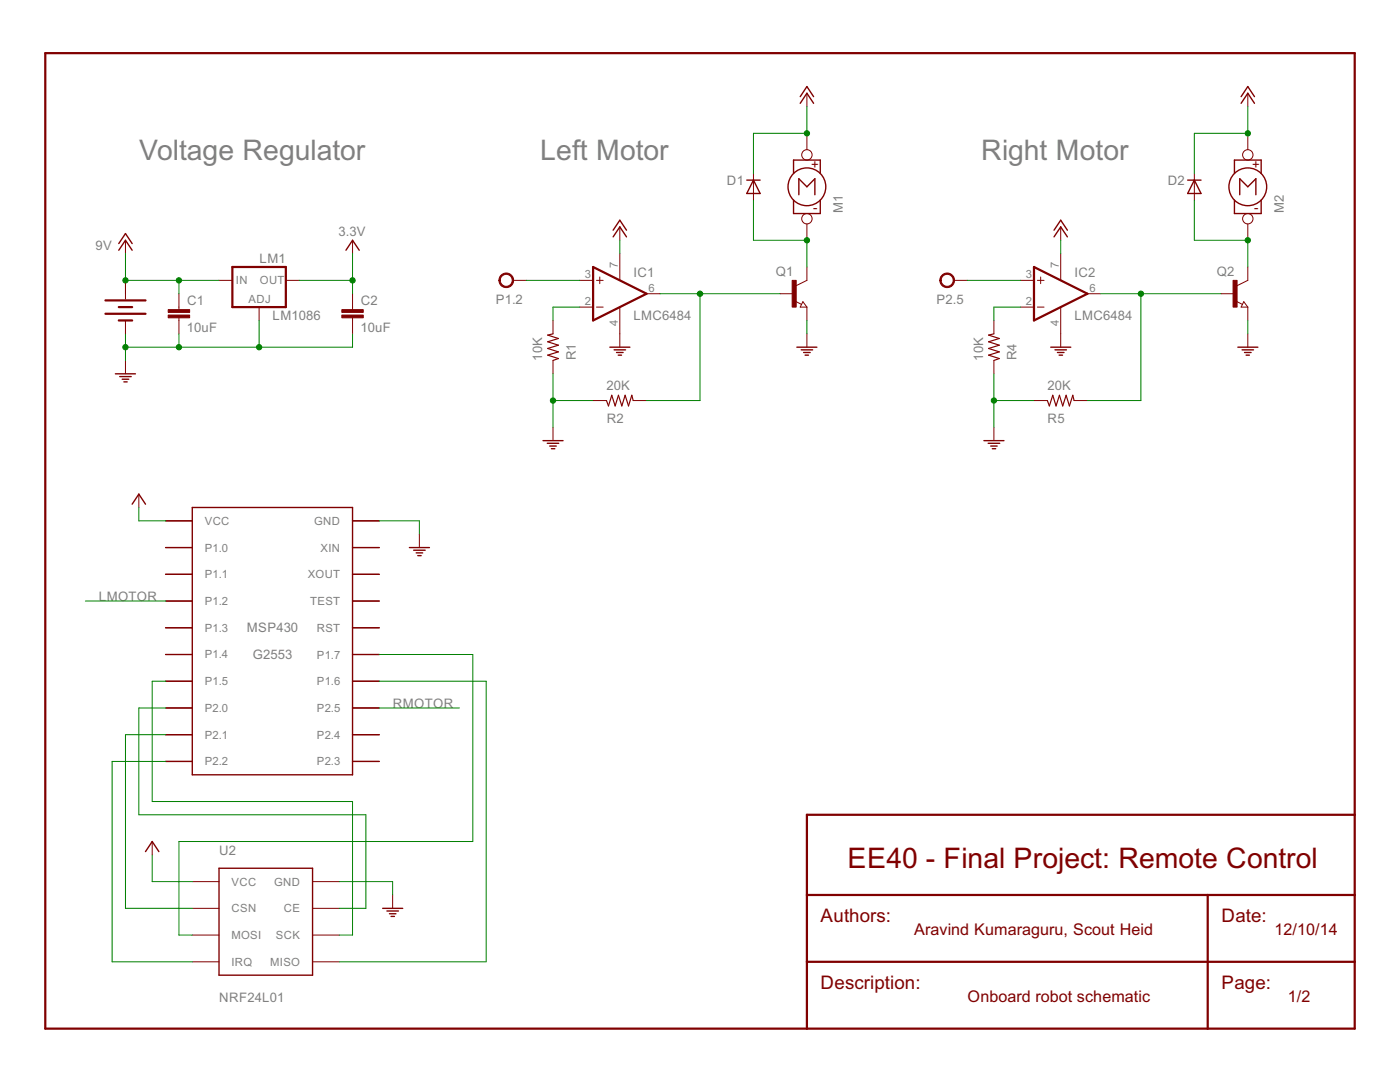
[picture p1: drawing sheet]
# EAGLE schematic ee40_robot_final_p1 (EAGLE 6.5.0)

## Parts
BAT1  9V D-CELL  BATTERY  [BATTERY]
C1  10uF  C5/2.5  [C5B2.5]
C2  10uF  C5/2.5  [C5B2.5]
D1  1N4446  [DO35-10]
D2  1N4446  [DO35-10]
IC1  LMC6484  OPA344P  [DIL08]
IC2  LMC6484  OPA344P  [DIL08]
LM1  LM1086  LM138-TL  [TO220L1]
M1  MOTOR  [MOTOR]
M2  MOTOR  [MOTOR]
Q1  NPN-TRANSISTOR_SOT23  [SOT23]
Q2  NPN-TRANSISTOR_SOT23  [SOT23]
R1  10K  R-US_0204/7  [0204/7]
R2  20K  R-US_0204/7  [0204/7]
R4  10K  R-US_0204/7  [0204/7]
R5  20K  R-US_0204/7  [0204/7]
U1  MSP430  [MSP430]
U2  NRF24L01  [NRF24L01]

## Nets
9V: BAT1.+ C1.1 D1.C D2.C IC1.7(V+) IC2.7(V+) LM1.3(IN) M1.P$1(+) M2.P$1(+) ; supply symbol labelled +12V
CE: U1.P$8(P2.0) U2.P$1(CE)
CSN: U1.P$9(P2.1) U2.P$2(CSN)
GND: BAT1.- C1.2 C2.2 IC1.4(V-) IC2.4(V-) LM1.1(ADJ) Q1.2(E) Q2.2(E) R1.1 R2.1 R4.1 R5.1 U1.P$20(GND) U2.P$3(GND) ; supply symbol labelled PE
IRQ: U1.P$10(P2.2) U2.P$4(IRQ)
LMOTOR: IC1.3(+IN) U1.P$4(P1.2) ; supply symbol labelled P1.2
MISO: U1.P$14(P1.6) U2.P$5(MISO)
MOSI: U1.P$15(P1.7) U2.P$6(MOSI)
N$1: D2.A M2.P$2(-) Q2.3(C)
N$2: D1.A M1.P$2(-) Q1.3(C)
N$5: IC1.2(-IN) R1.2
N$6: IC2.2(-IN) R4.2
R1: IC2.6(OUT) Q2.1(B) R5.2
R2: IC1.6(OUT) Q1.1(B) R2.2
RMOTOR: IC2.3(+IN) U1.P$13(P2.5) ; supply symbol labelled P2.5
SCK: U1.P$7(P1.5) U2.P$7(SCK)
VCC: C2.1 LM1.2(OUT) U1.P$1(VCC) U2.P$8(VCC) ; supply symbol labelled 3.3V
Unconnected: U1.P$2(P1.0) U1.P$3(P1.1) U1.P$5(P1.3) U1.P$6(P1.4) U1.P$11(P2.3) U1.P$12(P2.4) U1.P$16(RST) U1.P$17(TEST) U1.P$18(XOUT) U1.P$19(XIN)

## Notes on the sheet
- Voltage Regulator | Left Motor | Right Motor
- EE40 - Final Project: Remote Control
- Authors: | Date:
- Aravind Kumaraguru, Scout Heid | 12/10/14
- Description: | Page:
- Onboard robot schematic | 1/2

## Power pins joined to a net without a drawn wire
+: BAT1.+@1(+)
